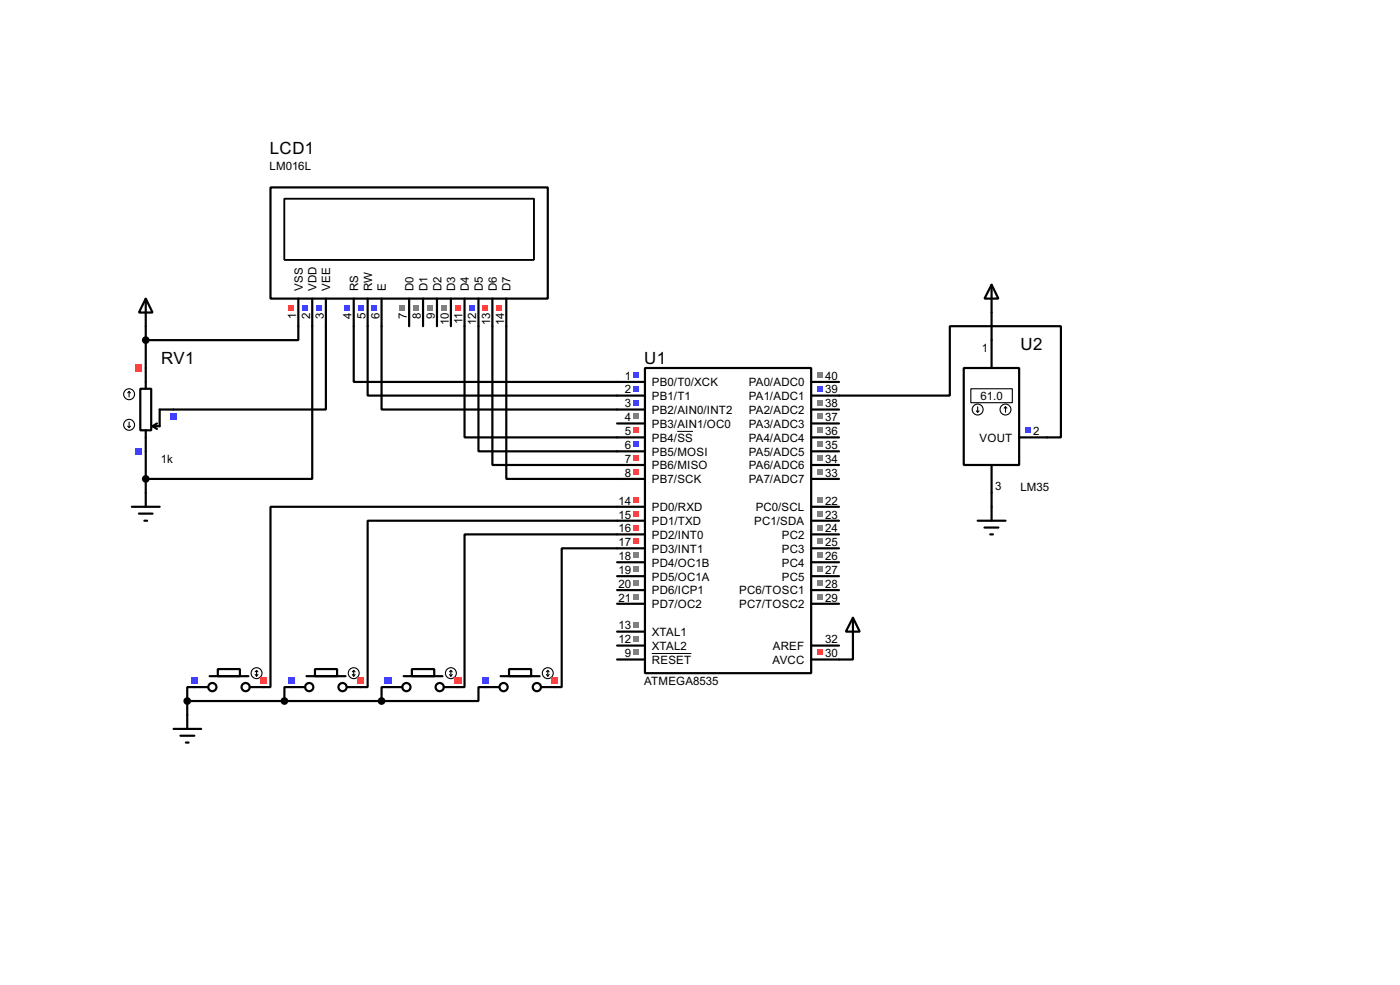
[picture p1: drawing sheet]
<svg xmlns="http://www.w3.org/2000/svg" width="256mm" height="180mm" viewBox="0 0 256 180" stroke-linecap="round" stroke-linejoin="round" font-family="sans-serif">
<g fill="none" stroke="#000" stroke-width=".4">
<path d="M26.7 59.7v7.7M54.7 59.7v2.6h-28M57.2 59.7v28h-30.5M59.7 59.7v15.3h-27.9M64.8 59.7v10.2h53.4M67.4 59.7v12.7h50.8M69.9 59.7v15.3h48.3M85.1 59.7v20.4h33.1M87.7 59.7v22.9h30.5M90.2 59.7v25.4h28M92.8 59.7v28h25.4M181.7 57.2v5.1"/>
<path d="M113.1 77.5h5.1M118.2 67.4h30.4v55.8h-30.4zM148.6 72.4h25.4v-12.7h20.4v20.4h-2.6M148.6 77.5h5.1M148.6 75h5.1M148.6 69.9h5.1M26.7 82.6v7.6M118.2 92.8h-68.6v33h-1.3M118.2 95.3h-50.8v30.5h-1.3M118.2 97.8h-33.1v28h-1.2M148.6 97.8h5.1M148.6 95.3h5.1"/>
<path d="M148.6 92.8h5.1M148.6 85.1h5.1M148.6 82.6h5.1M148.6 80.1h5.1M148.6 87.7h5.1M181.7 90.2v2.6M113.1 108h5.1M113.1 105.5h5.1M113.1 102.9h5.1M113.1 110.5h5.1M113.1 115.6h5.1M113.1 118.2h5.1"/>
<path d="M118.2 100.4h-15.3v25.4h-1.2M148.6 108h5.1M148.6 105.5h5.1M148.6 102.9h5.1M148.6 100.4h5.1M148.6 110.5h5.1M148.6 118.2h5.1M156.3 118.2v2.5h-7.7M34.3 128.3v2.6M34.3 128.3h35.6M35.6 125.8h-1.3v2.5M53.4 125.8h-1.3v2.5"/>
<path d="M71.2 125.8h-1.3v2.5M89 125.8h-1.3v2.5h-17.8M113.1 120.7h5.1"/>
</g>
<path d="M124.1 79h2.9M119.4 119.6h7.3" fill="none" stroke="#000" stroke-width=".18"/>
<g fill="#808080">
<path d="M149.8 106.2h1v1h-1z"/>
<path d="M149.8 103.7h1v1h-1z"/>
<path d="M149.8 101.1h1v1.1h-1z"/>
<path d="M149.8 98.6h1v1h-1z"/>
<path d="M149.8 96.1h1v1h-1z"/>
<path d="M149.8 93.5h1v1h-1z"/>
<path d="M149.8 91h1v1h-1z"/>
<path d="M149.8 108.8h1v1h-1z"/>
<path d="M149.8 83.4h1v1h-1z"/>
<path d="M149.8 80.8h1v1h-1z"/>
<path d="M149.8 78.3h1v1h-1z"/>
<path d="M149.8 75.7h1v1.1h-1z"/>
<path d="M149.8 73.2h1v1h-1z"/>
</g>
<path d="M149.8 70.7h1v1h-1z" fill="#4040ff"/>
<g fill="#808080">
<path d="M149.8 68.1h1v1h-1z"/>
<path d="M149.8 85.9h1v1h-1z"/>
</g>
<path d="M116 83.4h1v1h-1z" fill="#ff4040"/>
<path d="M116 80.8h1v1h-1z" fill="#4040ff"/>
<path d="M116 78.3h1v1h-1z" fill="#ff4040"/>
<path d="M116 75.7h1v1.1h-1z" fill="#808080"/>
<g fill="#4040ff">
<path d="M116 73.2h1v1h-1z"/>
<path d="M116 70.7h1v1h-1z"/>
<path d="M116 68.1h1v1h-1z"/>
</g>
<path d="M116 85.9h1v1h-1z" fill="#ff4040"/>
<g fill="#808080">
<path d="M116 106.2h1v1h-1z"/>
<path d="M116 103.7h1v1h-1z"/>
<path d="M116 101.1h1v1.1h-1z"/>
</g>
<g fill="#ff4040">
<path d="M116 98.6h1v1h-1z"/>
<path d="M116 96.1h1v1h-1z"/>
<path d="M116 93.5h1v1h-1z"/>
<path d="M116 91h1v1h-1z"/>
</g>
<g fill="#808080">
<path d="M116 108.8h1v1h-1z"/>
<path d="M116 118.9h1v1h-1z"/>
<path d="M116 113.8h1v1.1h-1z"/>
<path d="M116 116.4h1v1h-1z"/>
</g>
<path d="M149.8 118.9h1v1h-1z" fill="#ff4040"/>
<g fill="none" stroke="#000" stroke-width=".4">
<path d="M49.6 34.3h50.8v20.4h-50.8zM54.7 54.7v5M57.2 54.7v5M59.7 54.7v5M64.8 54.7v5M67.4 54.7v5M69.9 54.7v5M75 54.7v5M77.5 54.7v5M80.1 54.7v5M82.6 54.7v5M85.1 54.7v5"/>
<path d="M87.7 54.7v5M90.2 54.7v5M92.8 54.7v5"/>
</g>
<path d="M52.1 36.4h45.7v11.2h-45.7z" fill="none" stroke="#000" stroke-width=".25"/>
<g fill="#ff4040">
<path d="M91 55.8h1v1h-1z"/>
<path d="M88.4 55.8h1.1v1h-1.1z"/>
</g>
<path d="M85.9 55.8h1v1h-1z" fill="#4040ff"/>
<path d="M83.4 55.8h1v1h-1z" fill="#ff4040"/>
<g fill="#808080">
<path d="M80.8 55.8h1v1h-1z"/>
<path d="M78.3 55.8h1v1h-1z"/>
<path d="M75.7 55.8h1.1v1h-1.1z"/>
<path d="M73.2 55.8h1v1h-1z"/>
</g>
<g fill="#4040ff">
<path d="M68.1 55.8h1v1h-1z"/>
<path d="M65.6 55.8h1v1h-1z"/>
<path d="M63 55.8h1.1v1h-1.1z"/>
</g>
<path d="M52.9 55.8h1v1h-1z" fill="#ff4040"/>
<g fill="#4040ff">
<path d="M55.4 55.8h1v1h-1z"/>
<path d="M58 55.8h1v1h-1z"/>
</g>
<path d="M25.7 71.2h2v7.6h-2zM26.7 67.4v3.8M26.7 78.8v3.8M28 78l.8 .5M28.8 77.5l-.8 .5M31.8 75h-2.5v3h-1.3" fill="none" stroke="#000" stroke-width=".4"/>
<g fill="none" stroke="#000" stroke-width=".2">
<path d="M23.4 78l.3 .3M23.7 71.7l-.3 .2M23.7 71.7l.2 .2M23.7 71.7v1M23.7 77.3v1M23.9 78l-.2 .3"/>
<circle cx="23.6" cy="72.2" r="1"/>
<circle cx="23.6" cy="77.8" r="1"/>
</g>
<path d="M24.8 82h1.3v1.2h-1.3z" fill="#4040ff"/>
<path d="M24.8 66.7h1.3v1.3h-1.3z" fill="#ff4040"/>
<path d="M31.2 75.6h1.2v1.3h-1.2z" fill="#4040ff"/>
<path d="M176.6 67.4h10.1v17.7h-10.1zM181.7 62.3v5.1M181.7 85.1v5.1M186.7 80.1h5.1" fill="none" stroke="#000" stroke-width=".4"/>
<g fill="none" stroke="#000" stroke-width=".2">
<path d="M177.9 71.2h7.6v2.5h-7.6zM178.9 75.2l.2 .3M179.1 74.5v1M179.4 75.2l-.3 .3M184.2 74.5l-.2 .2M184.2 74.5l.3 .2M184.2 74.5v1"/>
<circle cx="179.1" cy="75" r="1"/>
<circle cx="184.2" cy="75" r="1"/>
</g>
<path d="M187.9 78.3h1v1h-1z" fill="#4040ff"/>
<g fill="none" stroke="#000" stroke-width=".4">
<path d="M35.6 125.8h2.6M38.4 123.8h7.1M39.9 122.5h4.1v1.3h-4.1zM45.8 125.8h2.5"/>
<circle cx="38.9" cy="125.8" r=".75"/>
<circle cx="45" cy="125.8" r=".75"/>
</g>
<g fill="none" stroke="#000" stroke-width=".2">
<path d="M46.8 123.5l.2 .3M47 122.7v1.1M47 122.7l-.2 .3M47 122.7l.3 .3M47.3 123.5l-.3 .3"/>
<circle cx="47" cy="123.2" r="1"/>
</g>
<path d="M35 123.9h1.2v1.2h-1.2z" fill="#4040ff"/>
<path d="M47.7 123.9h1.2v1.2h-1.2z" fill="#ff4040"/>
<g fill="none" stroke="#000" stroke-width=".4">
<path d="M53.4 125.8h2.5M56.2 123.8h7.1M57.7 122.5h4.1v1.3h-4.1zM63.6 125.8h2.5"/>
<circle cx="56.6" cy="125.8" r=".75"/>
<circle cx="62.7" cy="125.8" r=".75"/>
</g>
<g fill="none" stroke="#000" stroke-width=".2">
<path d="M64.6 123.5l.2 .3M64.8 122.7v1.1M64.8 122.7l-.2 .3M64.8 122.7l.3 .3M65.1 123.5l-.3 .3"/>
<circle cx="64.8" cy="123.2" r="1"/>
</g>
<path d="M52.8 123.9h1.2v1.2h-1.2z" fill="#4040ff"/>
<path d="M65.5 123.9h1.2v1.2h-1.2z" fill="#ff4040"/>
<g fill="none" stroke="#000" stroke-width=".4">
<path d="M71.2 125.8h2.5M74 123.8h7.1M75.5 122.5h4.1v1.3h-4.1zM81.3 125.8h2.6"/>
<circle cx="74.4" cy="125.8" r=".75"/>
<circle cx="80.5" cy="125.8" r=".75"/>
</g>
<g fill="none" stroke="#000" stroke-width=".2">
<path d="M82.4 123.5l.2 .3M82.6 122.7v1.1M82.6 122.7l-.2 .3M82.6 122.7l.3 .3M82.9 123.5l-.3 .3"/>
<circle cx="82.6" cy="123.2" r="1"/>
</g>
<path d="M70.5 123.9h1.3v1.2h-1.3z" fill="#4040ff"/>
<path d="M83.2 123.9h1.3v1.2h-1.3z" fill="#ff4040"/>
<g fill="none" stroke="#000" stroke-width=".4">
<path d="M89 125.8h2.5M91.7 123.8h7.2M93.3 122.5h4v1.3h-4zM99.1 125.8h2.6"/>
<circle cx="92.2" cy="125.8" r=".75"/>
<circle cx="98.3" cy="125.8" r=".75"/>
</g>
<g fill="none" stroke="#000" stroke-width=".2">
<path d="M100.1 123.5l.3 .3M100.4 122.7v1.1M100.4 122.7l-.3 .3M100.4 122.7l.2 .3M100.6 123.5l-.2 .3"/>
<circle cx="100.3" cy="123.2" r="1"/>
</g>
<path d="M88.3 123.9h1.3v1.2h-1.3z" fill="#4040ff"/>
<path d="M101 123.9h1.3v1.2h-1.3z" fill="#ff4040"/>
<g fill="none" stroke="#000" stroke-width=".4">
<path d="M26.7 54.7l1.3 2.5h-2.5zM26.7 54.7v5M181.7 52.1l1.2 2.6h-2.5zM181.7 52.1v5.1M24.2 92.8h5.1M25.5 94h2.5M26.5 95.3h.5M26.7 90.2v2.6M179.1 95.3h5.1M180.4 96.6h2.5M181.4 97.8h.5M181.7 92.8v2.5"/>
<path d="M156.3 113.1l1.2 2.5h-2.5zM156.3 113.1v5.1M31.8 133.4h5.1M33.1 134.7h2.5M34.1 135.9h.5M34.3 130.9v2.5"/>
</g>
<g fill="#000" stroke="#000" stroke-width=".4">
<circle cx="26.7" cy="62.3" r=".5"/>
<circle cx="26.7" cy="87.7" r=".5"/>
<circle cx="34.3" cy="128.3" r=".5"/>
<circle cx="52.1" cy="128.3" r=".5"/>
<circle cx="69.9" cy="128.3" r=".5"/>
</g>
<g font-size="3.5">
<text x="49.4" y="28.2">LCD1</text>
<text x="187" y="64">U2</text>
<text x="29.5" y="66.6">RV1</text>
<text x="118" y="66.6">U1</text>
</g>
<g font-size="2.4">
<text x="49.4" y="31">LM016L</text>
<text x="55.5" y="53.3" transform="rotate(-90 55.5 53.3)">VSS</text>
<text x="58" y="53.3" transform="rotate(-90 58 53.3)">VDD</text>
<text x="60.5" y="53.3" transform="rotate(-90 60.5 53.3)">VEE</text>
<text x="65.6" y="53.3" transform="rotate(-90 65.6 53.3)">RS</text>
<text x="68.2" y="53.3" transform="rotate(-90 68.2 53.3)">RW</text>
<text x="70.7" y="53.3" transform="rotate(-90 70.7 53.3)">E</text>
<text x="75.8" y="53.3" transform="rotate(-90 75.8 53.3)">D0</text>
<text x="78.3" y="53.3" transform="rotate(-90 78.3 53.3)">D1</text>
<text x="80.9" y="53.3" transform="rotate(-90 80.9 53.3)">D2</text>
<text x="83.4" y="53.3" transform="rotate(-90 83.4 53.3)">D3</text>
<text x="85.9" y="53.3" transform="rotate(-90 85.9 53.3)">D4</text>
<text x="88.5" y="53.3" transform="rotate(-90 88.5 53.3)">D5</text>
<text x="91" y="53.3" transform="rotate(-90 91 53.3)">D6</text>
<text x="93.5" y="53.3" transform="rotate(-90 93.5 53.3)">D7</text>
<text x="54.3" y="58.4" transform="rotate(-90 54.3 58.4)">1</text>
<text x="56.8" y="58.3" transform="rotate(-90 56.8 58.3)">2</text>
<text x="59.3" y="58.4" transform="rotate(-90 59.3 58.4)">3</text>
<text x="64.4" y="58.3" transform="rotate(-90 64.4 58.3)">4</text>
<text x="67" y="58.4" transform="rotate(-90 67 58.4)">5</text>
<text x="69.5" y="58.3" transform="rotate(-90 69.5 58.3)">6</text>
<text x="74.6" y="58.4" transform="rotate(-90 74.6 58.4)">7</text>
<text x="77.1" y="58.4" transform="rotate(-90 77.1 58.4)">8</text>
<text x="79.7" y="58.4" transform="rotate(-90 79.7 58.4)">9</text>
<text x="82.2" y="59.5" transform="rotate(-90 82.2 59.5)">10</text>
<text x="84.7" y="59.3" transform="rotate(-90 84.7 59.3)">11</text>
<text x="87.3" y="59.5" transform="rotate(-90 87.3 59.5)">12</text>
<text x="89.8" y="59.5" transform="rotate(-90 89.8 59.5)">13</text>
<text x="92.4" y="59.5" transform="rotate(-90 92.4 59.5)">14</text>
<text x="179.9" y="64.4">1</text>
<text x="114.5" y="72">2</text>
<text x="114.5" y="69.5">1</text>
<text x="119.4" y="70.7">PB0/T0/XCK</text>
<text x="137.2" y="70.7">PA0/ADC0</text>
<text x="151.2" y="72">39</text>
<text x="151.2" y="69.5">40</text>
<text x="114.5" y="77.1">4</text>
<text x="114.5" y="74.6">3</text>
<text x="119.4" y="75.8">PB2/AIN0/INT2</text>
<text x="119.4" y="73.2">PB1/T1</text>
<text x="137.2" y="75.8">PA2/ADC2</text>
<text x="137.2" y="73.2">PA1/ADC1</text>
<text x="151.2" y="77.1">37</text>
<text x="151.2" y="74.6">38</text>
<text x="179.7" y="73.2">61.0</text>
<text x="114.5" y="82.2">6</text>
<text x="114.5" y="79.7">5</text>
<text x="119.4" y="83.4">PB5/MOSI</text>
<text x="119.4" y="80.8">PB4/SS</text>
<text x="119.4" y="78.3">PB3/AIN1/OC0</text>
<text x="137.2" y="83.4">PA5/ADC5</text>
<text x="137.2" y="80.8">PA4/ADC4</text>
<text x="137.2" y="78.3">PA3/ADC3</text>
<text x="151.2" y="82.2">35</text>
<text x="151.2" y="79.7">36</text>
<text x="179.4" y="80.8">VOUT</text>
<text x="189.3" y="79.7">2</text>
<text x="29.5" y="84.8">1k</text>
<text x="114.5" y="84.7">7</text>
<text x="114.5" y="87.3">8</text>
<text x="119.4" y="85.9">PB6/MISO</text>
<text x="119.4" y="88.5">PB7/SCK</text>
<text x="137.2" y="85.9">PA6/ADC6</text>
<text x="137.2" y="88.5">PA7/ADC7</text>
<text x="151.2" y="84.7">34</text>
<text x="151.2" y="87.3">33</text>
<text x="182.3" y="89.6">3</text>
<text x="186.9" y="89.9">LM35</text>
<text x="113.3" y="94.9">15</text>
<text x="113.3" y="92.4">14</text>
<text x="119.4" y="93.6">PD0/RXD</text>
<text x="138.4" y="93.6">PC0/SCL</text>
<text x="151.2" y="94.9">23</text>
<text x="151.2" y="92.4">22</text>
<text x="113.3" y="100">17</text>
<text x="113.3" y="97.4">16</text>
<text x="119.4" y="101.2">PD3/INT1</text>
<text x="119.4" y="98.6">PD2/INT0</text>
<text x="119.4" y="96.1">PD1/TXD</text>
<text x="138.2" y="96.1">PC1/SDA</text>
<text x="143.2" y="101.2">PC3</text>
<text x="143.2" y="98.6">PC2</text>
<text x="151.2" y="100">25</text>
<text x="151.2" y="97.4">24</text>
<text x="113.3" y="107.6">20</text>
<text x="113.3" y="105.1">19</text>
<text x="113.3" y="102.5">18</text>
<text x="119.4" y="106.3">PD5/OC1A</text>
<text x="119.4" y="103.7">PD4/OC1B</text>
<text x="143.2" y="106.3">PC5</text>
<text x="143.2" y="103.7">PC4</text>
<text x="151.2" y="107.6">28</text>
<text x="151.2" y="105.1">27</text>
<text x="151.2" y="102.5">26</text>
<text x="113.3" y="110.1">21</text>
<text x="119.4" y="108.8">PD6/ICP1</text>
<text x="119.4" y="111.3">PD7/OC2</text>
<text x="135.4" y="108.8">PC6/TOSC1</text>
<text x="135.4" y="111.3">PC7/TOSC2</text>
<text x="151.2" y="110.1">29</text>
<text x="113.3" y="115.2">13</text>
<text x="113.3" y="117.8">12</text>
<text x="119.4" y="116.4">XTAL1</text>
<text x="119.4" y="119">XTAL2</text>
<text x="141.6" y="119">AREF</text>
<text x="151.2" y="117.8">32</text>
<text x="114.5" y="120.3">9</text>
<text x="118" y="125.4">ATMEGA8535</text>
<text x="119.4" y="121.5">RESET</text>
<text x="141.5" y="121.5">AVCC</text>
<text x="151.2" y="120.3">30</text>
</g>
</svg>
